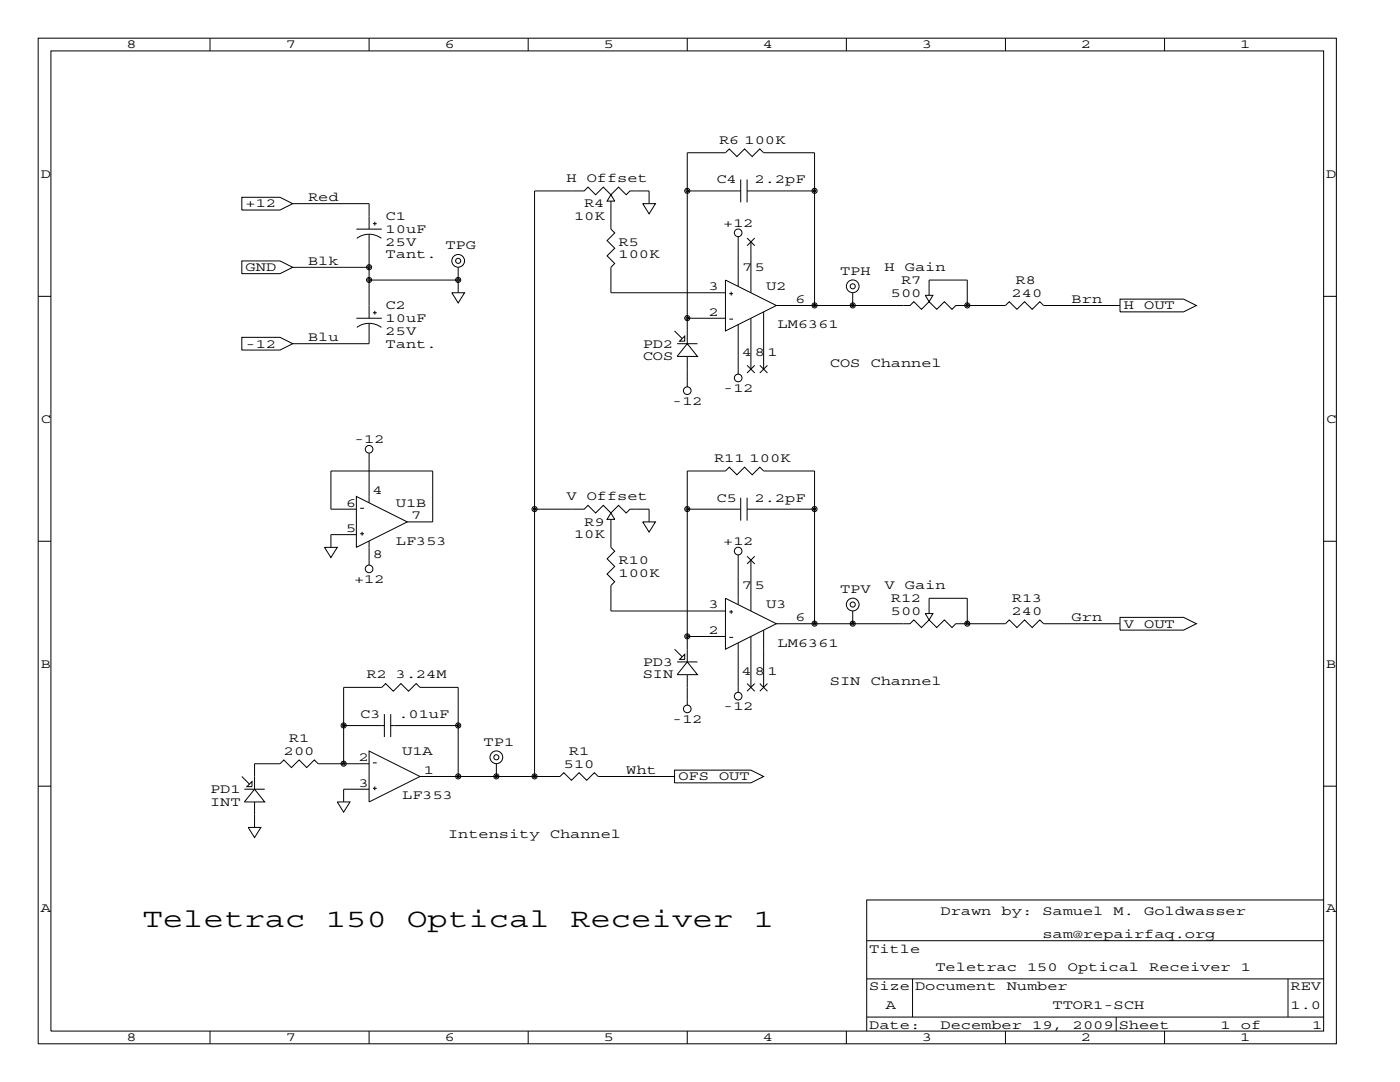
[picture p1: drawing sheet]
<svg xmlns="http://www.w3.org/2000/svg" width="279mm" height="216mm" viewBox="0 0 279 216" stroke-linecap="round" stroke-linejoin="round" font-family="sans-serif">
<g fill="none" stroke="#000" stroke-width=".2">
<path d="M7.6 7.6h259.1v200.7h-259.1zM10.2 10.2h254v195.5h-254zM41.9 7.6v2.6M73.7 7.6v2.6M105.4 7.6v2.6M137.2 7.6v2.6M168.9 7.6v2.6M200.7 7.6v2.6M232.4 7.6v2.6M48.3 39.4h7.6l2.5 1.2-2.5 1.3h-7.6zM121.9 38.9l.8 1.2h-1.5zM137.2 38.1h10.6"/>
<path d="M147.8 35.8v4.6M149.1 35.8v4.6M149.1 38.1h13.5M7.6 59.1h2.6M48.3 52.1h7.6l2.5 1.2-2.5 1.3h-7.6zM58.4 53.3h15.3M58.4 40.6h15.3v5.1M71.1 45.7h5.1M71.2 47.6a4.1 4.1 0 0 1 4.9 0M73.7 55.9h17.7M73.7 46.7v16.8M74.4 44.6h.8"/>
<path d="M74.8 44.2v.8M90.2 58.4h2.5l-1.3 2.1zM91.4 53.3v5.1M121.9 40.1v5.6l.8 .8-1.5 1.5 1.5 1.5-1.5 1.6 1.5 1.5-.8 .7v5.1h22.9M128.3 40.6h2.5l-1.3 2.1zM129.5 40.6v-2.5h-3.8l-.7 .8-1.6-1.6-1.5 1.6-1.5-1.6-1.5 1.6-1.6-1.6-.7 .8h-9.9v116.8M144.8 55.9l10.1 5.1-10.1 5zM145.5 58.6h.8M145.9 58.2v.8M147.3 47.2v9.9M149.1 47.5l1.5 1.5M149.9 48.3v10.1"/>
<path d="M150.6 47.5l-1.5 1.5M170.2 58.4v2.6M184.7 58.9h1.5l-.8 1.3zM185.4 58.9v-3h7.6v5.1M223.5 59.7h12.7l2.6 1.3-2.6 1.2h-12.7zM264.2 59.1h2.5M48.3 67.3h7.6l2.5 1.3-2.5 1.2h-7.6zM71.1 63.5h5.1M71.2 65.3a4.1 4.1 0 0 1 4.9 0M73.7 64.5v4.1h-15.3M74.4 62.4h.8M74.8 62v.8"/>
<path d="M134.6 66l1.5 1.6M135.1 68.6h4.1M136.7 67.1v1h-1.1zM137.2 63.5h7.6M137.2 68.6l2 2.5h-4.1zM137.2 71.1v6.1M145.5 63.7h.8M147.3 64.8v9.9M149.1 72.9l1.5 1.5M149.9 63.5v10.2M150.6 72.9l-1.5 1.5M151.6 72.9l1.6 1.5"/>
<path d="M152.4 62.2v11.5M153.2 72.9l-1.6 1.5M154.9 61h26.7l.8-.8 1.5 1.5 1.5-1.5 1.5 1.5 1.6-1.5 1.5 1.5 .8-.7h2.2M162.6 61v-30.5h-10.2l-.8-.8-1.5 1.5-1.5-1.5-1.5 1.5-1.6-1.5-.7 .8h-7.6v38.1M193 61h7.7l.7-.8 1.5 1.5 1.6-1.5 1.5 1.5 1.5-1.5 .8 .8h15.2M71.1 99.1l10.2 5-10.2 5.1zM73.7 90.4v9.9M147.8 99.3v4.6M149.1 99.3v4.6M7.6 108h2.6M64.8 109.2h2.5l-1.3 2.1zM71.1 101.6h-5.1v-7.6h20.4v10.1h-5.1"/>
<path d="M71.1 106.7h-5.1v2.5M71.9 106.5h.7M71.9 101.4h.7M72.3 106.1v.8M73.7 108v4.8M106.7 101.6h9.9l.7-.8 1.6 1.6 1.5-1.6 1.5 1.6 1.5-1.6 1.6 1.6 .7-.8h3.8v2.5M121.9 103.6v5.6l.8 .8-1.5 1.5 1.5 1.5-1.5 1.6 1.5 1.5-.8 .7v5.1h22.9M121.9 102.4l.8 1.2h-1.5zM128.3 104.1h2.5l-1.3 2.1zM137.2 101.6h10.6M144.8 119.4l10.1 5.1-10.1 5zM147.3 110.7v9.9"/>
<path d="M149.1 111l1.5 1.5M149.1 101.6h13.5M149.9 111.8v10.1M150.6 111l-1.5 1.5M264.2 108h2.5M134.6 129.5l1.5 1.6M135.1 132.1h4.1M135.6 131.6l1.1-1v1zM137.2 127h7.6M137.2 132.1l2 2.5h-4.1zM137.2 134.6v6.1M145.5 122.1h.8"/>
<path d="M145.5 127.2h.8M145.9 121.7v.8M147.3 128.3v9.9M149.1 136.4l1.5 1.5M149.9 127v10.2M150.6 136.4l-1.5 1.5M151.6 136.4l1.6 1.5M152.4 125.7v11.5M153.2 136.4l-1.6 1.5M154.9 124.5h26.7l.8-.8 1.5 1.5 1.5-1.5 1.5 1.5 1.6-1.5 1.5 1.5 .8-.7h2.2M162.6 124.5v-30.5h-10.2l-.8-.8-1.5 1.5-1.5-1.5-1.5 1.5-1.6-1.5-.7 .8h-7.6v38.1M170.2 121.9v2.6"/>
<path d="M184.7 122.4h1.5l-.8 1.3zM185.4 122.4v-3h7.6v5.1M193 124.5h7.7l.7-.8 1.5 1.5 1.6-1.5 1.5 1.5 1.5-1.5 .8 .8h15.2M223.5 123.2h12.7l2.6 1.3-2.6 1.2h-12.7zM7.6 156.9h2.6M48.3 154.9l1.5 1.6M48.8 157.5h4M49.3 157l1-1v1zM50.8 157.5l2 2.5h-4zM68.6 144.8h8.1M68.6 152.4v-15.2h7.6l.8-.8 1.5 1.5 1.5-1.5 1.5 1.5 1.6-1.5 .7 .8h7.6v17.7M73.7 152.4h-10.2l-.8-.8-1.5 1.6-1.5-1.6-1.5 1.6-1.6-1.6-.7 .8h-5.1v5.1"/>
<path d="M73.7 157.5h-5.1v2.5M73.7 149.9l10.1 5-10.1 5.1zM74.4 157.3h.8M74.4 152.2h.8M74.8 156.9v.8M76.7 142.5v4.6M78 142.5v4.6M83.8 154.9h28l.7-.7 1.5 1.5 1.6-1.5 1.5 1.5 1.5-1.5 .8 .7h15.2M91.4 144.8h-13.4M99.1 152.4v2.5M134.6 153.7h15.3l2.5 1.2-2.5 1.3h-15.3zM264.2 156.9h2.5"/>
<path d="M49.5 165.1h2.6l-1.3 2zM50.8 160v5.1M67.3 160h2.6l-1.3 2.1zM264.2 179.6h-91.2v26.1M173 195.3h91.2M173 187.7h91.2M182.1 195.3v7.6M257 195.3v7.6M41.9 205.7v2.6M73.7 205.7v2.6M105.4 205.7v2.6M137.2 205.7v2.6"/>
<path d="M168.9 205.7v2.6M173 202.9h91.2M200.7 205.7v2.6M222.8 202.9v2.8M232.4 205.7v2.6"/>
<circle cx="137.2" cy="38.1" r=".51"/>
<circle cx="137.2" cy="38.1" r=".25"/>
<circle cx="162.6" cy="38.1" r=".51"/>
<circle cx="162.6" cy="38.1" r=".25"/>
<circle cx="73.7" cy="55.9" r=".51"/>
<circle cx="73.7" cy="53.3" r=".51"/>
<circle cx="73.7" cy="53.3" r=".25"/>
<circle cx="73.7" cy="55.9" r=".25"/>
<circle cx="91.4" cy="52" r="1.27"/>
<circle cx="91.4" cy="52" r=".51"/>
<circle cx="91.4" cy="55.9" r=".51"/>
<circle cx="91.4" cy="55.9" r=".25"/>
<circle cx="147.3" cy="46.5" r=".76"/>
<circle cx="170.2" cy="57.1" r="1.27"/>
<circle cx="170.2" cy="57.1" r=".51"/>
<circle cx="137.2" cy="63.5" r=".51"/>
<circle cx="137.2" cy="78" r=".76"/>
<circle cx="137.2" cy="63.5" r=".25"/>
<circle cx="147.3" cy="75.4" r=".76"/>
<circle cx="162.6" cy="60.9" r=".51"/>
<circle cx="162.6" cy="60.9" r=".25"/>
<circle cx="170.2" cy="60.9" r=".51"/>
<circle cx="170.2" cy="60.9" r=".25"/>
<circle cx="193" cy="60.9" r=".51"/>
<circle cx="193" cy="60.9" r=".25"/>
<circle cx="73.7" cy="89.6" r=".76"/>
<circle cx="73.7" cy="113.5" r=".76"/>
<circle cx="106.7" cy="101.6" r=".51"/>
<circle cx="106.7" cy="101.6" r=".25"/>
<circle cx="137.2" cy="101.6" r=".51"/>
<circle cx="137.2" cy="101.6" r=".25"/>
<circle cx="147.3" cy="110" r=".76"/>
<circle cx="162.6" cy="101.6" r=".51"/>
<circle cx="162.6" cy="101.6" r=".25"/>
<circle cx="137.2" cy="127" r=".51"/>
<circle cx="137.2" cy="127" r=".25"/>
<circle cx="147.3" cy="138.9" r=".76"/>
<circle cx="162.6" cy="124.4" r=".51"/>
<circle cx="162.6" cy="124.4" r=".25"/>
<circle cx="170.2" cy="120.6" r="1.27"/>
<circle cx="170.2" cy="120.6" r=".51"/>
<circle cx="170.2" cy="124.4" r=".51"/>
<circle cx="170.2" cy="124.4" r=".25"/>
<circle cx="193" cy="124.4" r=".51"/>
<circle cx="193" cy="124.4" r=".25"/>
<circle cx="68.6" cy="144.8" r=".51"/>
<circle cx="68.6" cy="152.4" r=".51"/>
<circle cx="68.6" cy="144.8" r=".25"/>
<circle cx="68.6" cy="152.4" r=".25"/>
<circle cx="91.4" cy="154.9" r=".51"/>
<circle cx="91.4" cy="144.8" r=".51"/>
<circle cx="91.4" cy="144.8" r=".25"/>
<circle cx="91.4" cy="154.9" r=".25"/>
<circle cx="99.1" cy="151.1" r="1.27"/>
<circle cx="99.1" cy="154.9" r=".51"/>
<circle cx="99.1" cy="151.1" r=".51"/>
<circle cx="99.1" cy="154.9" r=".25"/>
<circle cx="106.7" cy="154.9" r=".51"/>
<circle cx="106.7" cy="154.9" r=".25"/>
<circle cx="137.2" cy="141.5" r=".76"/>
</g>
<g font-size="5.3">
<text x="28.4" y="184.9">Teletrac</text>
<text x="65" y="184.9">150</text>
<text x="81.3" y="184.9">Optical</text>
<text x="113.8" y="184.9">Receiver</text>
<text x="150.4" y="184.9">1</text>
</g>
<g font-size="2.6">
<text x="25.3" y="9.7">8</text>
<text x="57" y="9.7">7</text>
<text x="88.8" y="9.7">6</text>
<text x="120.5" y="9.7">5</text>
<text x="152.3" y="9.7">4</text>
<text x="184" y="9.7">3</text>
<text x="215.8" y="9.7">2</text>
<text x="247.5" y="9.7">1</text>
<text x="143.5" y="28.7">R6 100K</text>
<text x="8.1" y="35.5">D</text>
<text x="264.7" y="35.5">D</text>
<text x="49" y="41.4">+12</text>
<text x="61.5" y="40.1">Red</text>
<text x="113" y="36.3">H</text>
<text x="116.6" y="41.4">R4</text>
<text x="117.1" y="36.3">Offset</text>
<text x="143" y="36.6">C4</text>
<text x="150.6" y="36.6">2.2pF</text>
<text x="77" y="43.9">C1</text>
<text x="77" y="46.5">10uF</text>
<text x="114.6" y="43.9">10K</text>
<text x="144.3" y="45.2">+12</text>
<text x="61.5" y="52.8">Blk</text>
<text x="77" y="49">25V</text>
<text x="77" y="51.6">Tant.</text>
<text x="88.9" y="49.8">TPG</text>
<text x="123.4" y="49">R5</text>
<text x="123.4" y="51.6">100K</text>
<text x="49" y="54.1">GND</text>
<text x="141.5" y="57.9">3</text>
<text x="148.1" y="54.1">7 5</text>
<text x="152.9" y="57.9">U2</text>
<text x="167.6" y="54.9">TPH</text>
<text x="176.5" y="54.1">H</text>
<text x="177.8" y="59.2">500</text>
<text x="179.8" y="56.6">R7</text>
<text x="180.6" y="54.1">Gain</text>
<text x="201.9" y="59.2">240</text>
<text x="202.7" y="56.6">R8</text>
<text x="77" y="61.7">C2</text>
<text x="77" y="64.3">10uF</text>
<text x="141.5" y="63">2</text>
<text x="155.2" y="65.5">LM6361</text>
<text x="158.7" y="60.5">6</text>
<text x="213.9" y="60.5">Brn</text>
<text x="224.3" y="61.7">H</text>
<text x="228.3" y="61.7">OUT</text>
<text x="49" y="69.3">-12</text>
<text x="61.5" y="68.1">Blu</text>
<text x="77" y="66.8">25V</text>
<text x="77" y="69.3">Tant.</text>
<text x="128.3" y="69.3">PD2</text>
<text x="128.3" y="71.9">COS</text>
<text x="148.1" y="71.1">4 8 1</text>
<text x="165.6" y="73.2">COS</text>
<text x="173.7" y="73.2">Channel</text>
<text x="134.2" y="80.8">-12</text>
<text x="144.3" y="78.2">-12</text>
<text x="8.1" y="84.3">C</text>
<text x="70.7" y="88.4">-12</text>
<text x="264.7" y="84.3">C</text>
<text x="142.5" y="92.2">R11 100K</text>
<text x="69.1" y="101.1">6</text>
<text x="74.4" y="98.6">4</text>
<text x="79" y="101.1">U1B</text>
<text x="113" y="99.8">V</text>
<text x="117.1" y="99.8">Offset</text>
<text x="143" y="100.1">C5</text>
<text x="150.6" y="100.1">2.2pF</text>
<text x="69.1" y="106.2">5</text>
<text x="82" y="103.6">7</text>
<text x="114.6" y="107.4">10K</text>
<text x="116.6" y="104.9">R9</text>
<text x="74.4" y="111.3">8</text>
<text x="79" y="108.7">LF353</text>
<text x="123.4" y="112.5">R10</text>
<text x="144.3" y="108.7">+12</text>
<text x="70.7" y="116.3">+12</text>
<text x="123.4" y="115.1">100K</text>
<text x="148.1" y="117.6">7 5</text>
<text x="167.6" y="118.4">TPV</text>
<text x="176.5" y="117.6">V</text>
<text x="180.6" y="117.6">Gain</text>
<text x="141.5" y="121.4">3</text>
<text x="152.9" y="121.4">U3</text>
<text x="158.7" y="124">6</text>
<text x="177.8" y="120.1">R12</text>
<text x="177.8" y="122.7">500</text>
<text x="201.9" y="120.1">R13</text>
<text x="201.9" y="122.7">240</text>
<text x="213.9" y="124">Grn</text>
<text x="224.3" y="125.2">V</text>
<text x="228.3" y="125.2">OUT</text>
<text x="141.5" y="126.5">2</text>
<text x="155.2" y="129">LM6361</text>
<text x="8.1" y="133.2">B</text>
<text x="73.2" y="135.4">R2 3.24M</text>
<text x="128.3" y="132.8">PD3</text>
<text x="128.3" y="135.4">SIN</text>
<text x="148.1" y="134.6">4 8 1</text>
<text x="165.6" y="136.7">SIN</text>
<text x="173.7" y="136.7">Channel</text>
<text x="264.7" y="133.2">B</text>
<text x="71.9" y="143.3">C3</text>
<text x="79.5" y="143.3">.01uF</text>
<text x="144.3" y="141.7">-12</text>
<text x="57.7" y="148.1">R1</text>
<text x="96.5" y="148.8">TP1</text>
<text x="134.2" y="144.3">-12</text>
<text x="56.6" y="150.6">200</text>
<text x="71.6" y="151.9">2</text>
<text x="80.3" y="150.6">U1A</text>
<text x="84.6" y="154.4">1</text>
<text x="112.5" y="153.2">510</text>
<text x="113.5" y="150.6">R1</text>
<text x="125" y="154.4">Wht</text>
<text x="135.4" y="155.7">OFS</text>
<text x="143.5" y="155.7">OUT</text>
<text x="41.9" y="158.2">PD1</text>
<text x="41.9" y="160.8">INT</text>
<text x="71.6" y="157">3</text>
<text x="80.3" y="159.5">LF353</text>
<text x="89.4" y="167.1">Intensity</text>
<text x="109.7" y="167.1">Channel</text>
<text x="8.1" y="182.1">A</text>
<text x="187.7" y="182.6">Drawn</text>
<text x="199.9" y="182.6">by:</text>
<text x="208" y="182.6">Samuel</text>
<text x="222.2" y="182.6">M.</text>
<text x="228.3" y="182.6">Goldwasser</text>
<text x="264.7" y="182.1">A</text>
<text x="173.5" y="190.2">Title</text>
<text x="208" y="187.2">sam@repairfaq.org</text>
<text x="173.5" y="197.6">Size Document</text>
<text x="186.7" y="193.8">Teletrac</text>
<text x="200.9" y="197.6">Number</text>
<text x="205" y="193.8">150</text>
<text x="213.1" y="193.8">Optical</text>
<text x="229.4" y="193.8">Receiver</text>
<text x="247.7" y="193.8">1</text>
<text x="257.6" y="197.6">REV</text>
<text x="176.8" y="201.4">A</text>
<text x="210.1" y="201.4">TTOR1-SCH</text>
<text x="257.6" y="201.4">1.0</text>
<text x="25.3" y="207.8">8</text>
<text x="57" y="207.8">7</text>
<text x="88.8" y="207.8">6</text>
<text x="120.5" y="207.8">5</text>
<text x="152.3" y="207.8">4</text>
<text x="173.5" y="205.2">Date:</text>
<text x="184" y="207.8">3</text>
<text x="187.7" y="205.2">December</text>
<text x="206" y="205.2">19,</text>
<text x="214.1" y="205.2">2009 Sheet</text>
<text x="215.8" y="207.8">2</text>
<text x="243.6" y="205.2">1</text>
<text x="247.5" y="207.8">1</text>
<text x="247.6" y="205.2">of</text>
<text x="261.9" y="205.2">1</text>
</g>
</svg>
